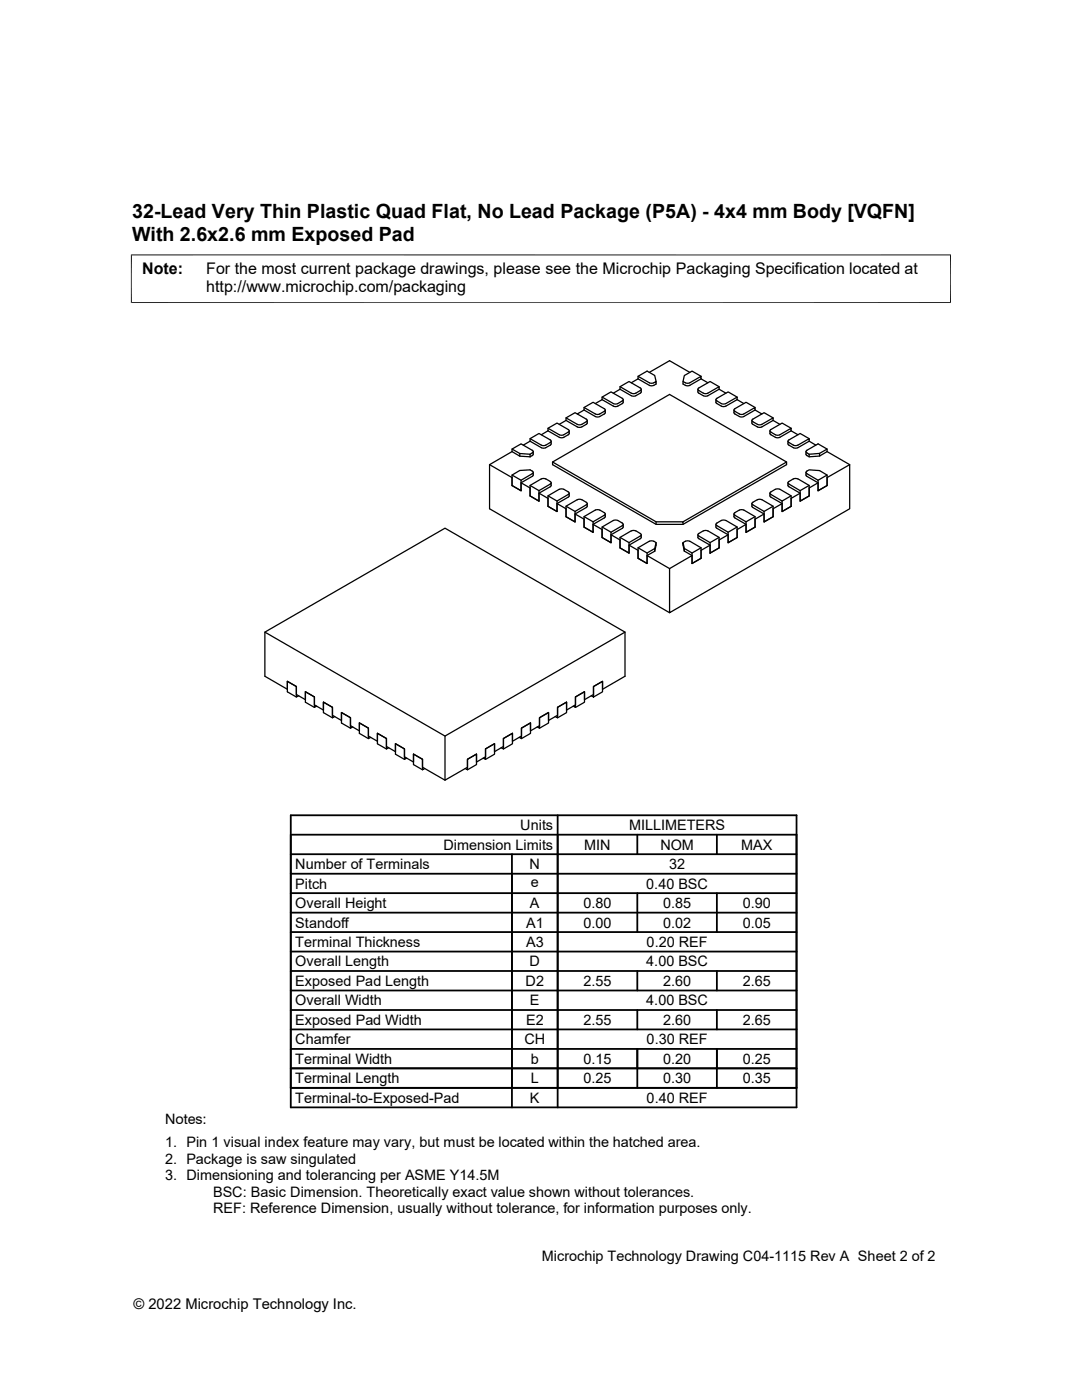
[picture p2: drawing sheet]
<svg xmlns="http://www.w3.org/2000/svg" width="216mm" height="279mm" viewBox="0 0 216 279" stroke-linecap="round" stroke-linejoin="round" font-family="sans-serif">
<g fill="none" stroke="#000" stroke-width=".25">
<path d="M120.1 79.2l2.3 1.3 .4 .1 .5-.1 1.1-.7-.1-.2-2.4-1.4-1.8 1v.6M120.1 79.8l2.3 1.2 .4 .2 .3-.1 1.2-.7 .1-.6M120.1 79.8l-1.3 .7M123.7 77.7l2.3 1.3M123.7 77.7v-.5l1.8-1.1 2.4 1.5-.1 .3-1.1 .6h-.7M123.7 77.2l2.3 1.3M123.7 77.7l-1.3 .8M127.3 75.1l2.4 1.4h.6l.6-.4v.5l-.6 .4h-.6l-2.4-1.4M127.3 75.6v-.5l1.8-1 1.5 .8 .3 1.2M127.3 75.6l-1.3 .8M128 77.7v.5l-.2 .3-1.1 .5h-.7M129.6 74.3l4-2.3 4 2.3"/>
<path d="M139.3 77.7v.7l1 .6M139.9 75.6l1.3 .8M139.9 75.1l-1.8-1-1.6 .9-.2 1.6 .6 .4h.6l2.4-1.4M139.9 75.6v-.5l-2.4 1.4h-.6l-.6-.4M142.9 79.8v.5l.1 .2 1.1 .6 .7-.1M143.5 77.7l1.3 .8M143.5 77.2l-1.8-1.1-2.4 1.5v.3l1 .6M143.5 77.7l-2.4 1.3h-.7M143.5 77.7v-.5l-2.4 1.3h-.7M147.1 79.8l1.3 .7M147.1 79.2l-1.8-1-2.4 1.5 .1 .3 1.1 .6 .7-.1M147.1 79.8v-.6l-2.3 1.3"/>
<path d="M147.1 79.8l-2.3 1.2M97.7 92.7l4.5 2.6v1.6l1.8 1v-1.5l2.4-1.4v-.7M102.2 90.1v-.5l1.8-1 2.3 1.3v.4l-.5 .4M102.2 89.6l1.5 .9v.5M102.2 90.1l1.5 .9 2.1 .2M102.2 94.8l1.8 1M102.2 94.8l1.5-.9 2.1-.1 .6 .5-.1 .2-2.3 1.3v2.1l-1.8-1zM102.2 90.1l-4.5 2.6v8.8l35.9 20.8M103.7 90.5l2.1 .2v.5M104 96.4l1.8 1v1.6l1.7 1v-1.6l2.4-1.4 .1-.6M105.8 96.9l1.7 1M105.8 96.9l2.5-1.4 .6 .1 1 .6 .1 .2-.2 .2-2.3 1.3v2.1l-1.7-1z"/>
<path d="M105.8 88.1l2.2 1.2 .5 .2 .3-.1 1.1-.7 .1-.6M105.8 87.5l2.2 1.3 .5 .1 .4-.1 1.1-.7-.1-.2-2.4-1.4-1.7 1v.6M105.8 88.1l-1.4 .7M106.4 90.1v.7l-.6 .4M107.5 98.4l1.8 1.1v1.5l1.8 1.1v-1.6l2.4-1.4 .1-.7M109.3 99l1.8 1M109.3 86l2.3 1.3 .5 .1 .3-.1 1.1-.6 .1-.7M109.3 85.5l2.3 1.3 .5 .1 .4-.1 1.1-.8-.1-.2-2.4-1.4-1.8 1.1v.5M109.3 86l-1.3 .8M110.3 92.2l23.3-13.5 23.4 13.5v.5l-20.7 11.9h-5.4l-20.6-11.9zM110.3 92.2l20.6 11.9v.5M111.6 97.6l-2.3 1.4v2l1.8 1.1v-2.1l2.5-1.5-.1-.3-1-.6"/>
<path d="M111.6 97.7l.5-.1 .4 .1M112.9 83.9l2.3 1.3 .4 .1 1.5-.7 .1-.7M112.9 83.4l2.3 1.3 .4 .1 .5-.1 1.1-.8-.1-.2-2.4-1.3-1.8 1v.5M112.9 83.9l-1.3 .8M116.5 81.8l2.3 1.3 .4 .1 1.5-.7 .1-.7M116.5 81.3l2.3 1.3 .4 .1 .5-.1 1.1-.8-.1-.2-2.4-1.3-1.8 1v.5M116.5 81.8l-1.3 .8M146.5 81.8v.6l.1 .2M146.6 81.6l-.1 .2 .1 .3M150 83.9l.1 .7 1.5 .7 .4-.1 2.3-1.3M150.7 81.8l1.3 .8M150.7 81.3l-1.8-1-2.3 1.3"/>
<path d="M150.7 81.8v-.5l-2.3 1.3-.4 .1-1.4-.6M150.7 81.8l-2.4 1.4h-.6l-1.1-.6M153.6 86l.1 .7 1 .6M154.3 83.9l1.3 .8M154.3 83.4l-1.8-1-2.4 1.3-.1 .2 1.1 .8 .5 .1 .4-.1 2.3-1.3v.5M154.7 97.7l.5-.1 .4 .1M155.6 97.6l2.3 1.4v2l-1.8 1.1v-2.1l-2.5-1.5 .1-.3 1-.6M157 92.2l-20.7 11.9M157.2 88.1v.5l.2 .2 1 .6 .8-.1M157.9 85.5l-1.8-1.1-2.5 1.5 .1 .2 1 .7M157.9 99l-1.8 1M157.9 86v-.5l-2.4 1.3h-.8"/>
<path d="M157.9 86l1.3 .8M157.9 86l-2.4 1.3h-.8M159.2 95.6l2.3 1.3v2.1l-1.8 1v-2.1l-2.3-1.3-.2-.2 .1-.2 1-.6h.9M159.7 98.4l-1.8 1.1v1.5l-1.8 1.1v-1.6l-2.4-1.4-.1-.7M160.8 90.1v.6l.2 .2M160.8 94.3v.5l.2 .3M161 90.4l.5 .3v.5M161 95.1l2.2 1.3v1.5l1.8-1v-1.6l4.5-2.6v8.8l-35.9 20.8v-8.8l4.5-2.6M161 94l.5-.2 2 .1 1.5 .9v2.1l-1.8 1v-2.1l-2.2-1.3M161 89.9l2.2-1.3 1.8 1v.5M161 94l-.2 .3 .2 .2M161 89.9l-.2 .2 .2 .3"/>
<path d="M161.5 88.1l1.3 .7M161.5 87.5l-1.8-1-2.5 1.5 .2 .3 1 .6 .8-.1M161.5 90.7l2-.2v.5M161.5 96.9l-1.8 1M161.5 88.1l-2.3 1.2M161.5 88.1v-.6l-2.3 1.3M163.2 96.4l-1.7 1v1.6l-1.8 1v-1.6l-2.4-1.4-.1-.6M165 90.1l4.5 2.6M165 94.8l-1.8 1M165 90.1l-1.5 .9-2 .2-.5-.3M165 89.6l-1.5 .9M111.1 100.5l1.8 1v1.6l1.8 1.1v-1.6l2.4-1.4 .1-.7"/>
<path d="M112.9 101l1.8 1.1M112.9 101l2.3-1.3 .4-.1 1.4 .6 .2 .3-.1 .2-2.4 1.4v2.1l-1.8-1.1zM114.7 102.6l1.8 1v1.6l1.8 1v-1.6l2.4-1.3 .1-.7M116.5 103.1l1.8 1M116.5 103.1l2.3-1.3 .4-.1 1.4 .6 .2 .3-.2 .2-2.3 1.3v2.1l-1.8-1zM118.3 104.6l1.8 1.1v1.6l1.8 1v-1.6l2.4-1.4 .1-.7M120.1 105.2l1.8 1M121.9 106.7l1.8 1.1v1.5l1.8 1.1v-1.6l2.4-1.4 .1-.7M122.4 103.9l.4-.1 .5 .1M122.4 103.9l-2.3 1.3v2.1l1.8 1v-2.1l2.4-1.5v-.2l-1-.6M123.7 107.3l1.8 1M125.5 108.8l1.8 1v1.6l1.8 1.1v-1.6l1.5-.9"/>
<path d="M126 105.9l-2.3 1.4v2l1.8 1.1v-2.1l2.4-1.4 .1-.2-.2-.2-1.1-.6-.7 .1M127.3 109.3l1.8 1.1M129.1 110.9l4.5 2.6M129.6 108l.4-.1 .5 .1M129.6 108l-2.3 1.3v2.1l1.8 1.1v-2.1l1.5-.9M130.5 108l.4 .3-.3 1.7M130.9 104.1h5.4v.5M130.9 108.3l-.3 1.7M136.5 110l1.6 .9v1.6M136.5 109.5l-.2-1.2 .2 1.7M136.5 110v-.5l1.6 .9v2.1M136.8 108l.4-.1 .4 .1"/>
<path d="M136.8 108l-.5 .3M137.6 108l2.3 1.3v2.1l-1.8 1.1M139.3 106.7v.7l2.4 1.4v1.6M139.9 109.3l-1.8 1.1M140.3 105.9l-1 .6v.3l2.4 1.5v2.1M140.4 106l.8-.1 2.3 1.4v2l-1.8 1.1M141.7 108.8l-1.8 1v1.6l-1.8 1.1M143.5 107.3l-1.8 1M143.9 103.9l.5-.1 .4 .1M144.8 103.9l2.3 1.3v2.1l-1.8 1v-2.1l-2.4-1.5v-.2l1-.6M145.3 106.7l-1.8 1.1v1.5l-1.8 1.1M146.5 102.6v.5l.1 .3"/>
<path d="M146.6 102.3l1.1-.6h.6l2.4 1.4v2.1l-1.8 1v-2.1l-2.3-1.3M146.6 102.3l-.1 .3 .1 .2M147.1 105.2l-1.8 1M148.9 104.6l-1.8 1.1v1.6l-1.8 1v-1.6l-2.4-1.4v-.7M150.1 100.3l1.2-.6h.6l2.4 1.3v2.1l-1.8 1.1v-2.1l-2.3-1.3-.2-.3zM150.7 103.1l-1.8 1M152.5 102.6l-1.8 1v1.6l-1.8 1v-1.6l-2.3-1.2M154.3 101l-1.8 1.1M156.1 100.5l-1.8 1v1.6l-1.8 1.1v-1.6l-2.4-1.4-.1-.7M52.9 126.2l35.9 20.7M59.6 138.9l-.5 .2v-2.1l-1.8-1v2.1l1.8 1M118 138.9l.4 .2v-2.1l1.8-1v2.1l-1.8 1"/>
<path d="M124.7 126.2l-35.9 20.7v8.8l4.5-2.6v-1.6l1.8-1v1.6l1.8-1.1v-1.5l1.8-1.1v1.6l1.8-1v-1.6l1.8-1.1v1.6l1.8-1v-1.6l1.8-1v1.6l1.8-1.1v-1.6l1.8-1v1.6l1.8-1.1v-1.5l1.8-1.1v1.6l1.7-1v-1.6l1.8-1.1v1.6l1.8-1v-1.6l1.8-1v1.6l4.5-2.6v-8.8l-35.9-20.8-35.9 20.8v8.8l4.4 2.6v-1.6l1.8 1v1.6l1.8 1v-1.6l1.8 1.1v1.6l1.8 1v-1.6l1.8 1.1v1.5l1.8 1.1v-1.6l1.8 1v1.6l1.8 1.1v-1.6l1.8 1v1.6l1.8 1v-1.6l1.8 1.1v1.6l1.8 1v-1.6l1.8 1.1v1.5l1.8 1.1v-1.6l1.8 1v1.6l4.5 2.6M63.2 140.9l-.5 .3v-2.1l-1.8-1.1v2.1l1.8 1.1M66.8 143l-.5 .3v-2.1l-1.8-1.1v2.1l1.8 1.1M70.4 145.1l-.5 .2v-2.1l-1.8-1v2.1l1.8 1M74 147.2l-.5 .2v-2.1l-1.8-1v2.1l1.8 1M77.6 149.2l-.5 .3v-2.1l-1.8-1.1v2.1l1.8 1.1M81.2 151.3l-.5 .3v-2.1l-1.8-1.1v2.1l1.8 1.1M84.8 153.4l-.5 .2v-2.1l-1.8-1v2.1l1.8 1M92.8 153.4l.5 .2v-2.1l1.8-1v2.1l-1.8 1M96.4 151.3l.5 .3v-2.1l1.8-1.1v2.1l-1.8 1.1M100 149.2l.5 .3v-2.1l1.8-1.1v2.1l-1.8 1.1M103.6 147.2l.5 .2v-2.1l1.8-1v2.1l-1.8 1"/>
<path d="M107.2 145.1l.5 .2v-2.1l1.8-1v2.1l-1.8 1M110.8 143l.5 .3v-2.1l1.8-1.1v2.1l-1.8 1.1M114.4 140.9l.4 .3v-2.1l1.8-1.1v2.1l-1.8 1.1"/>
</g>
<path d="M26.1 50.9h163.7M26.2 50.8v9.7M189.7 50.8v9.7M26.1 60.4h163.7" fill="none" stroke="#000" stroke-width=".2"/>
<g fill="none" stroke="#000" stroke-width=".36">
<path d="M58 178.2h100.9M58 174.4h100.9M58 170.5h100.9M58 166.6h100.9M58 162.7h100.9v58.3h-100.9zM102.2 170.5v50.5M111.3 162.7v58.3M127.2 166.6v3.9M127.2 178.2v7.8M143 166.6v3.9M143 178.2v7.8M58 182.1h100.9"/>
<path d="M58 193.8h100.9M58 189.9h100.9M58 186h100.9M58 197.7h100.9M127.2 193.8v3.9M143 193.8v3.9M58 209.3h100.9M58 201.6h100.9M58 217.1h100.9M58 205.4h100.9M58 213.2h100.9M127.2 201.6v3.8"/>
<path d="M127.2 209.3v7.8M143 201.6v3.8M143 209.3v7.8"/>
</g>
<g font-size="3.9">
<text x="26.4" y="43.5">32-Lead Very Thin Plastic Quad Flat, No Lead Package (P5A) - 4x4 mm Body [VQFN]</text>
<text x="26.4" y="48">With 2.6x2.6 mm Exposed Pad</text>
</g>
<g font-size="3.2">
<text x="28.4" y="54.6">Note:</text>
<text x="41.1" y="58.3">http://www.microchip.com/packaging</text>
<text x="41.1" y="54.6">For the most current package drawings, please see the Microchip Packaging Specification located at</text>
</g>
<g font-size="2.9">
<text x="103.8" y="165.7">Units</text>
<text x="125.5" y="165.7">MILLIMETERS</text>
<text x="58.9" y="173.4">Number of Terminals</text>
<text x="88.5" y="169.6">Dimension Limits</text>
<text x="105.7" y="173.4">N</text>
<text x="116.6" y="169.6">MIN</text>
<text x="131.8" y="169.6">NOM</text>
<text x="133.5" y="173.4">32</text>
<text x="147.9" y="169.6">MAX</text>
<text x="58.9" y="177.3">Pitch</text>
<text x="105.9" y="177.1">e</text>
<text x="128.9" y="177.3">0.40 BSC</text>
<text x="58.9" y="181.2">Overall Height</text>
<text x="58.9" y="185.1">Standoff</text>
<text x="105" y="185.1">A1</text>
<text x="105.7" y="181.2">A</text>
<text x="116.4" y="181.2">0.80</text>
<text x="116.4" y="185.1">0.00</text>
<text x="132.3" y="181.2">0.85</text>
<text x="132.3" y="185.1">0.02</text>
<text x="148.2" y="181.2">0.90</text>
<text x="148.2" y="185.1">0.05</text>
<text x="58.9" y="189">Terminal Thickness</text>
<text x="105" y="189">A3</text>
<text x="129" y="189">0.20 REF</text>
<text x="58.9" y="192.9">Overall Length</text>
<text x="58.9" y="196.8">Exposed Pad Length</text>
<text x="104.9" y="196.8">D2</text>
<text x="105.7" y="192.9">D</text>
<text x="116.4" y="196.8">2.55</text>
<text x="128.9" y="192.9">4.00 BSC</text>
<text x="132.3" y="196.8">2.60</text>
<text x="148.2" y="196.8">2.65</text>
<text x="58.9" y="200.6">Overall Width</text>
<text x="105.7" y="200.6">E</text>
<text x="128.9" y="200.6">4.00 BSC</text>
<text x="58.9" y="208.4">Chamfer</text>
<text x="58.9" y="204.5">Exposed Pad Width</text>
<text x="104.6" y="208.4">CH</text>
<text x="105" y="204.5">E2</text>
<text x="116.4" y="204.5">2.55</text>
<text x="129" y="208.4">0.30 REF</text>
<text x="132.3" y="204.5">2.60</text>
<text x="148.2" y="204.5">2.65</text>
<text x="58.9" y="212.3">Terminal Width</text>
<text x="105.9" y="212.3">b</text>
<text x="116.4" y="212.3">0.15</text>
<text x="132.3" y="212.3">0.20</text>
<text x="148.2" y="212.3">0.25</text>
<text x="58.9" y="216.2">Terminal Length</text>
<text x="58.9" y="220.1">Terminal-to-Exposed-Pad</text>
<text x="105.7" y="220.1">K</text>
<text x="105.9" y="216.2">L</text>
<text x="116.4" y="216.2">0.25</text>
<text x="129" y="220.1">0.40 REF</text>
<text x="132.3" y="216.2">0.30</text>
<text x="148.2" y="216.2">0.35</text>
<text x="32.9" y="224.3">Notes:</text>
<text x="32.9" y="228.9">1. Pin 1 visual index feature may vary, but must be located within the hatched area.</text>
<text x="32.9" y="232.2">2. Package is saw singulated</text>
<text x="32.9" y="235.5">3. Dimensioning and tolerancing per ASME Y14.5M</text>
<text x="42.5" y="238.8">BSC: Basic Dimension. Theoretically exact value shown without tolerances.</text>
<text x="42.5" y="242.2">REF: Reference Dimension, usually without tolerance, for information purposes only.</text>
<text x="108.1" y="251.7">Microchip Technology Drawing C04-1115 Rev A Sheet 2 of 2</text>
<text x="26.6" y="261.3">© 2022 Microchip Technology Inc.</text>
</g>
</svg>
